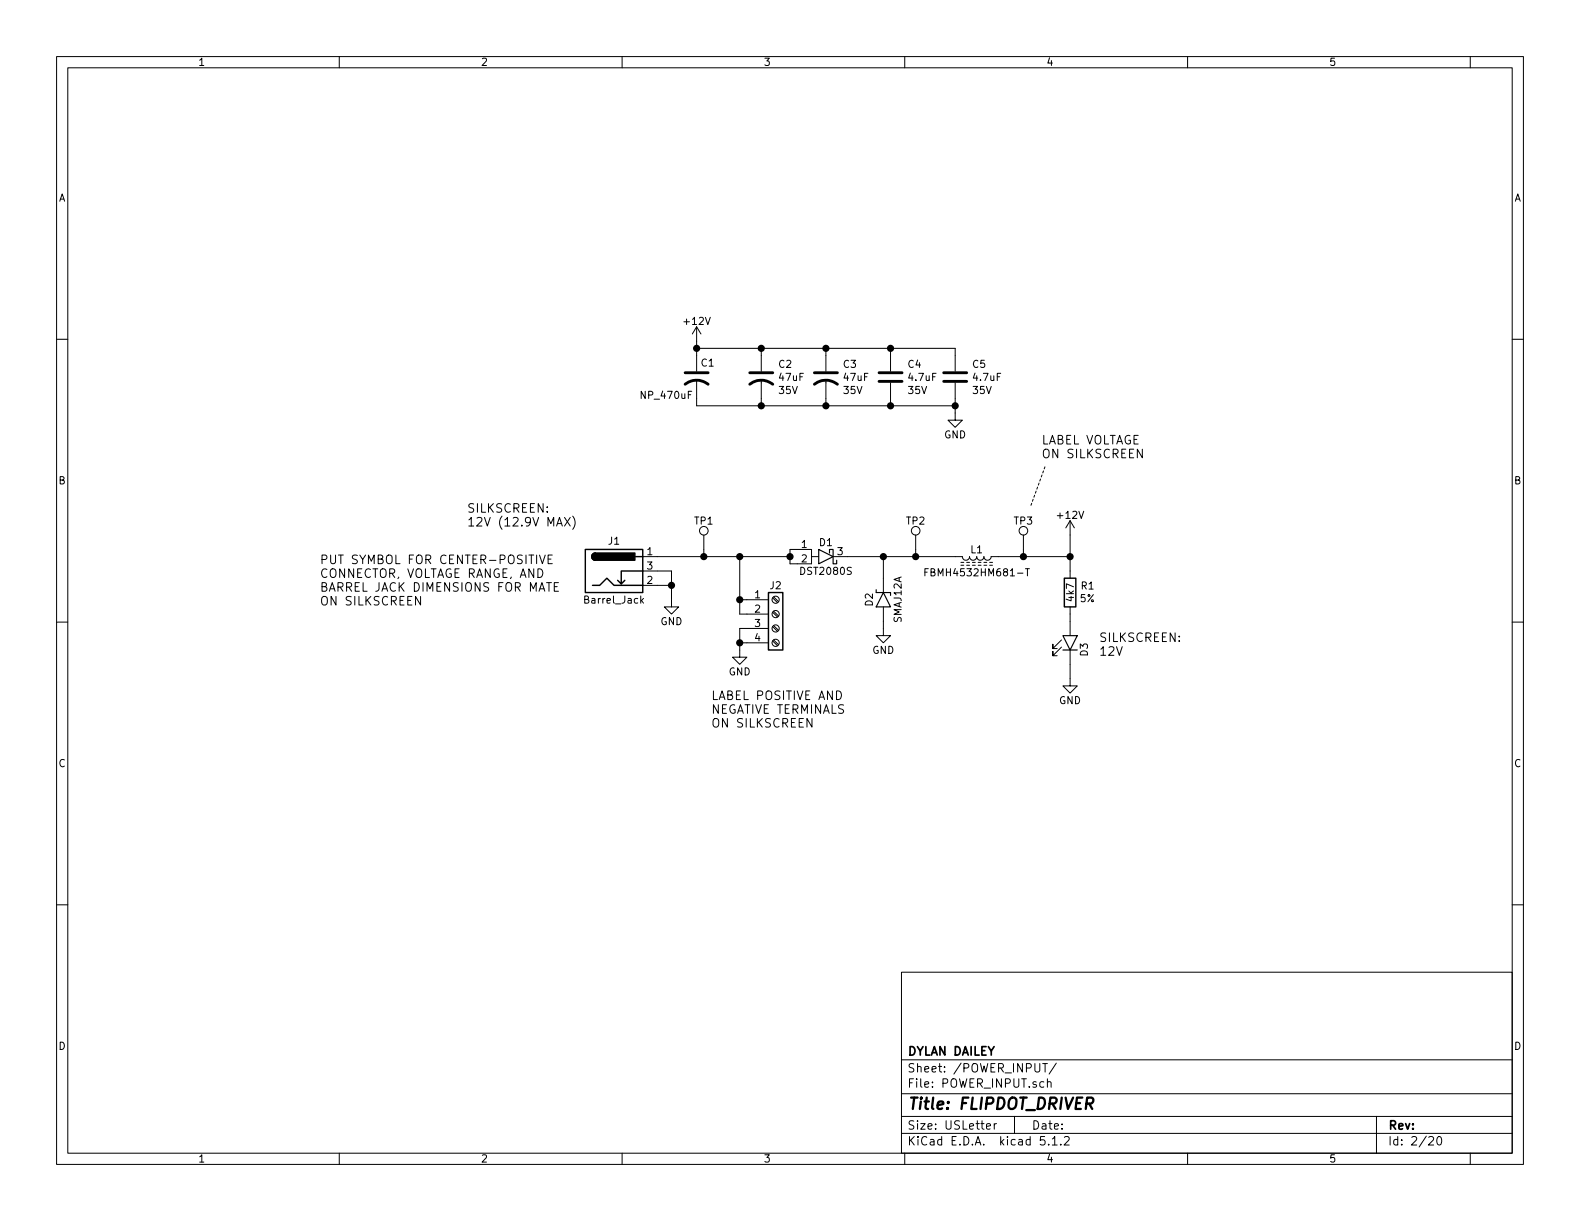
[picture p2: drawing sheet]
<svg xmlns="http://www.w3.org/2000/svg" width="279mm" height="216mm" viewBox="0 0 279 216" stroke-linecap="round" stroke-linejoin="round" font-family="sans-serif">
<g fill="none" stroke="#000" stroke-width=".18">
<path d="M10 10h259.4v195.9h-259.4zM12 12h255.4v191.9h-255.4zM60 10v2M110 10v2M160 10v2M210 10v2M260 10v2M10 60h2M123.2 57.8l-.8 1.3M123.2 57.8v7.9M123.2 57.8l.8 1.3M267.4 60h2"/>
<path d="M123.2 67.2v4.6h45.7M123.2 61.6h45.7v4.1M134.6 61.6v4.1M134.6 67.2v4.6M146 61.6v4.1M146 67.2v4.6M157.5 61.6v4.1M157.5 67.7v4.1M168.9 67.7v6.6h1.3l-1.3 1.3-1.3-1.3h1.3M202 79.4v1.5l-.9-1.5v1.5M95.4 98.1l.5 1.6 .5-1.6M96.9 98.9h.5"/>
<path d="M97.7 98.1h-.8v1.6h.8M99.8 91.5l1 1.5M100.8 91.5l-1 1.5M101.3 91.3a1.78 1.78 0 0 1 0 2.3M113.7 98.4h26M124.5 94.6v3.8M130.8 98.4v10.2h5.1M143.5 98.4v1.3h-3.8v-2.5h3.8v1.2h1.3M147.3 98.4h22.9a.63 .63 0 0 0 .6 .7 .63 .63 0 0 0 .6-.7 .63 .63 0 0 0 .7 .7 .63 .63 0 0 0 .6-.7 .63 .63 0 0 0 .7 .7 .63 .63 0 0 0 .6-.7 .63 .63 0 0 0 .6 .7 .63 .63 0 0 0 .7-.7h13.9M156.2 98.4v6.4M161.9 94.6v3.8M169.9 99.4h.5"/>
<path d="M169.9 99.9h.5M170.9 99.4h.5M170.9 99.9h.5M172 99.4h.5M172 99.9h.5M173 99.4h.5M173 99.9h.5M174 99.4h.5M174 99.9h.5M175 99.4h.5M175 99.9h.5M181 94.6v3.8"/>
<path d="M189.2 92.1l-.7 1.2M189.2 92.1v10.1M189.2 92.1l.8 1.2M10 110h2M74.4 105.5v1.5l-.9-1.5v1.5M95.1 100.6a.77 .77 0 0 1 .9 .7 .77 .77 0 0 1-.9 .8zM96.6 103h.9M98 103.7h.5M98.8 103h-.8v1.5h.8M113.4 106.2l.4 .5M113.7 101h5v6.3h1.3l-1.3 1.3-1.2-1.3h1.2M113.7 103.5h5"/>
<path d="M113.8 105.8l-.5 .5M130.8 106h5.1M130.8 113.7h5.1M135.9 111.1h-5.1v5.1h1.3l-1.3 1.3-1.3-1.3h1.3M136.6 113.3l.9 .9M136.6 110.8l.9 .8M136.6 108.3l.9 .8M136.6 105.7l.9 .9M136.8 113.2l.9 .8M136.8 110.6l.9 .9M136.8 108.1l.9 .8M136.8 105.5l.9 .9"/>
<path d="M156.2 107.3v5.1h1.3l-1.3 1.3-1.3-1.3h1.3M163.6 101.2h.4M164.2 100.6h-.6v1.2M181.3 100.6h.7M181.7 100.6v1.2M187.7 114.4l-1.5 1.6v-.8v.8h.7M187.7 113.2l-1.5 1.5v-.8v.8h.7M189.2 114.9v6.4h1.3l-1.3 1.3-1.2-1.3h1.2M189.2 107.3v5.1M267.4 110h2M143.6 127.1v1.5l-.9-1.5v1.5M147.9 122.2a.77 .77 0 0 1 .9 .7 .77 .77 0 0 1-.9 .8z"/>
<path d="M10 160h2M267.4 160h2M159.4 171.9h108v32h-108zM159.4 197.4h108M159.4 193.4h108M159.4 187.4h108M174.4 199.2l.8-.2-.1-.2-.4-.1-.3 .2 .1 .7h.6M175.8 198.7v1M176.2 198.7l-.3 .1-.1 .2M179.4 197.4v3M184.4 188.1h.8M184.8 188.1v1.5"/>
<path d="M185.2 191.4l.1-.1a.37 .37 0 0 1 .6 .2v.8M185.2 190.8v1.5M186.8 188l-1.3 1.9M243.4 197.4v6.5M60 203.9v2M110 203.9v2M159.4 200.4h108M160 203.9v2M184.7 201h-.7l-.1 .7 .2-.2 .6 .1 .1 .2-.1 .5-.2 .2-.6-.2M185.4 202.3v.2M186.1 201.4l.4-.4v1.5M186.1 202.5h.8"/>
<path d="M187.6 202.3v.2M188.2 201.1l.2-.1h.4l.3 .4-.9 1.1h.9M210 203.9v2M252.7 201.1l.2-.1h.3l.3 .4-.9 1.1h.9M254.3 201h.3a.94 .94 0 0 1 0 1.5 .8 .8 0 0 1-.6-.7 .8 .8 0 0 1 .3-.8zM260 203.9v2"/>
<circle cx="124.5" cy="93.9" r=".76"/>
<circle cx="161.9" cy="93.9" r=".76"/>
<circle cx="181" cy="93.9" r=".76"/>
<circle cx="137.2" cy="106" r=".63"/>
<circle cx="137.2" cy="111.1" r=".63"/>
<circle cx="137.2" cy="113.7" r=".63"/>
<circle cx="137.2" cy="108.6" r=".63"/>
</g>
<path d="M192.1 195.1h.8a.56 .56 0 0 0 .4-.4 .56 .56 0 0 0-.3-.6h-.7l-.3 2M192.6 195.1l.5 1" fill="none" stroke="#000" stroke-width=".41"/>
<path d="M103.5 97.2h10.2v7.6h-10.2zM105.3 97.8a.63 .63 0 0 0-.7 .6 .63 .63 0 0 0 .7 .7M112.4 98.4h1.3M104.8 103.5h1.2l1.3-1.3 1.3 1.3h5.1M110.5 102.6l-.6 .7M113.7 101h-3.8v2.3l-.7-.7M135.9 104.8h2.5v10.1h-2.5zM188.2 102.2h2v5.1h-2z" fill="none" stroke="#000" stroke-width=".25"/>
<g fill="#000" stroke="#000" stroke-width=".25">
<path d="M104.8 98l.5-.2v1.3a.64 .64 0 0 1-.6-.4 .64 .64 0 0 1 .1-.7zM105.3 97.8h7v1.3h-7z"/>
<circle cx="123.2" cy="61.6" r=".51"/>
<circle cx="134.6" cy="61.6" r=".51"/>
<circle cx="134.6" cy="71.8" r=".51"/>
<circle cx="146.1" cy="61.6" r=".51"/>
<circle cx="146.1" cy="71.8" r=".51"/>
<circle cx="157.5" cy="71.8" r=".51"/>
<circle cx="157.5" cy="61.6" r=".51"/>
<circle cx="168.9" cy="71.8" r=".51"/>
<circle cx="124.5" cy="98.4" r=".51"/>
<circle cx="130.8" cy="98.4" r=".51"/>
<circle cx="139.7" cy="98.4" r=".51"/>
<circle cx="156.2" cy="98.4" r=".51"/>
<circle cx="161.9" cy="98.4" r=".51"/>
<circle cx="181" cy="98.4" r=".51"/>
<circle cx="189.2" cy="98.4" r=".51"/>
<circle cx="118.7" cy="103.5" r=".51"/>
<circle cx="130.8" cy="106" r=".51"/>
<circle cx="130.8" cy="113.7" r=".51"/>
</g>
<path d="M144.8 97.2l2.5 1.2-2.5 1.3zM146.7 97.8v-.6h.6v2.5h.7v-.6M154.9 104.3v.5h2.6v.5M156.2 104.8l1.3 2.5h-2.6zM188 112.4h2.5l-1.3 2.5zM188 114.9h2.5" fill="none" stroke="#000" stroke-width=".2"/>
<path d="M121.2 67.9a3.3 3.3 0 0 1 4 0M121.2 65.9h4M132.6 67.9a3.3 3.3 0 0 1 4.1 0M132.6 65.9h4.1M144 67.9a3.3 3.3 0 0 1 4.1 0M144 65.9h4.1M155.4 67.4h4.1M155.4 65.9h4.1M166.9 67.4h4M166.9 65.9h4" fill="none" stroke="#000" stroke-width=".51"/>
<path d="M184.8 82.6l-2.6 6.9" fill="none" stroke="#000" stroke-width=".18" stroke-dasharray=".4 .4"/>
<text font-size="2.8" x="160.4" y="196.2">Title: FLIPDOT_DRIVER</text>
<g font-size="2.1">
<text x="184.1" y="78.6">LABEL VOLTAGE</text>
<text x="184.1" y="81">ON SILKSCREEN</text>
<text x="82.5" y="90.7">SILKSCREEN:</text>
<text x="82.5" y="93.1">12V (12.9V MAX)</text>
<text x="56.5" y="99.7">PUT SYMBOL FOR CENTER-POSITIVE</text>
<text x="56.5" y="102.2">CONNECTOR, VOLTAGE RANGE, AND</text>
<text x="56.5" y="104.6">BARREL JACK DIMENSIONS FOR MATE</text>
<text x="56.5" y="107.1">ON SILKSCREEN</text>
<text x="194.3" y="113.5">SILKSCREEN:</text>
<text x="194.3" y="116">12V</text>
<text x="125.7" y="123.8">LABEL POSITIVE AND</text>
<text x="125.7" y="126.2">NEGATIVE TERMINALS</text>
<text x="125.7" y="128.7">ON SILKSCREEN</text>
<text x="160.4" y="189.6">Sheet: /POWER_INPUT/</text>
<text x="160.4" y="186.6">DYLAN DAILEY</text>
<text x="160.4" y="192.3">File: POWER_INPUT.sch</text>
<text x="160.4" y="202.5">KiCad E.D.A. kicad 5.1.2</text>
<text x="160.4" y="199.7">Size: USLetter</text>
<text x="182.4" y="199.7">Date:</text>
<text x="245.4" y="199.7">Rev:</text>
<text x="245.4" y="202.5">Id: 2/20</text>
</g>
<g font-size="1.8">
<text x="35" y="11.6">1</text>
<text x="85" y="11.6">2</text>
<text x="135" y="11.6">3</text>
<text x="185" y="11.6">4</text>
<text x="235" y="11.6">5</text>
<text x="10.4" y="35.6">A</text>
<text x="267.8" y="35.6">A</text>
<text x="121.1" y="57.5">+12V</text>
<text x="124" y="64.8">C1</text>
<text x="137.7" y="65">C2</text>
<text x="149.2" y="65">C3</text>
<text x="160.6" y="65">C4</text>
<text x="172" y="65">C5</text>
<text x="113.5" y="70.5">NP_470uF</text>
<text x="137.8" y="69.7">35V</text>
<text x="137.9" y="67.4">47uF</text>
<text x="149.2" y="69.7">35V</text>
<text x="149.3" y="67.4">47uF</text>
<text x="160.7" y="69.7">35V</text>
<text x="160.8" y="67.4">4.7uF</text>
<text x="172.1" y="69.7">35V</text>
<text x="172.2" y="67.4">4.7uF</text>
<text x="167" y="77.5">GND</text>
<text x="10.4" y="85.6">B</text>
<text x="267.8" y="85.6">B</text>
<text x="122.8" y="92.8">TP1</text>
<text x="160.3" y="92.8">TP2</text>
<text x="179.3" y="92.8">TP3</text>
<text x="187.1" y="91.7">+12V</text>
<text x="107.6" y="96.3">J1</text>
<text x="114.5" y="98.2">1</text>
<text x="114.5" y="100.7">3</text>
<text x="141.7" y="101.7">DST2080S</text>
<text x="141.8" y="96.9">1</text>
<text x="141.8" y="99.4">2</text>
<text x="144.9" y="96.6">D1</text>
<text x="148.1" y="98.2">3</text>
<text x="164.5" y="101.9">FBMH4532HM681-T</text>
<text x="171.7" y="97.8">L1</text>
<text x="103.6" y="106.7">Barrel_Jack</text>
<text x="114.5" y="103.3">2</text>
<text x="133.5" y="105.8">1</text>
<text x="136.2" y="104.2">J2</text>
<text x="154.4" y="107.2" transform="rotate(-90 154.4 107.2)">D2</text>
<text x="189.9" y="106.2" transform="rotate(-90 189.9 106.2)">4k7</text>
<text x="191" y="106.5">5%</text>
<text x="191.2" y="104.2">R1</text>
<text x="116.8" y="110.5">GND</text>
<text x="133.5" y="108.3">2</text>
<text x="133.5" y="110.9">3</text>
<text x="133.5" y="113.4">4</text>
<text x="159.4" y="110.1" transform="rotate(-90 159.4 110.1)">SMAJ12A</text>
<text x="128.9" y="119.4">GND</text>
<text x="154.3" y="115.6">GND</text>
<text x="192.4" y="116" transform="rotate(-90 192.4 116)">D3</text>
<text x="187.3" y="124.5">GND</text>
<text x="10.4" y="135.6">C</text>
<text x="267.8" y="135.6">C</text>
<text x="10.4" y="185.6">D</text>
<text x="267.8" y="185.6">D</text>
<text x="35" y="205.5">1</text>
<text x="85" y="205.5">2</text>
<text x="135" y="205.5">3</text>
<text x="185" y="205.5">4</text>
<text x="235" y="205.5">5</text>
</g>
</svg>
